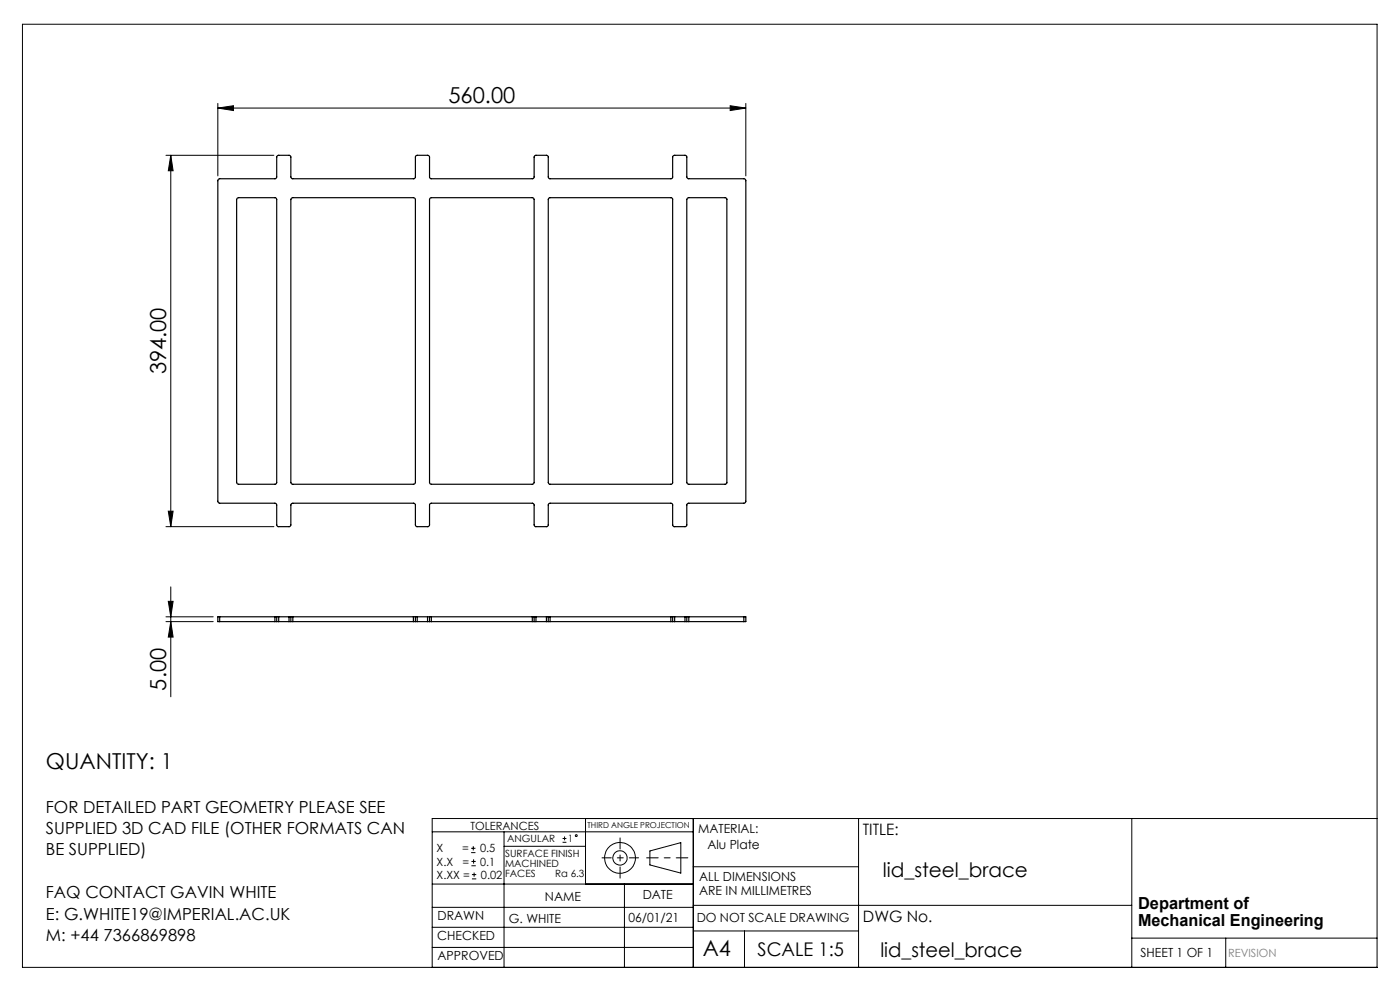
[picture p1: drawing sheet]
<svg xmlns="http://www.w3.org/2000/svg" width="297mm" height="210mm" viewBox="0 0 297 210" stroke-linecap="round" stroke-linejoin="round" font-family="sans-serif">
<g fill="none" stroke="#000" stroke-width=".21">
<path d="M4.8 5.1h287.3v200.1h-287.3zM35.2 32.9h22.9M36.2 32.9l.5 3.3h-1zM36.2 32.9v78.8M46.2 22.9l3.3-.5v1.1zM46.2 21.9v15.4M46.2 22.9h112M154.9 22.4l3.3 .5-3.3 .6zM158.2 21.9v15.4M35.2 111.7h22.9M35.7 108.4h1l-.5 3.3zM35.2 131.9h10"/>
<path d="M35.2 130.8h10M35.7 127.6h1l-.5 3.2zM36.2 131.9l.5 3.2h-1zM36.2 124.5v23.3M91.7 176.5h55.4M99.9 179.9h1M100.4 179.5v.9M106.9 176.5v28.7M106.9 179.5h17.3M119.3 178.7h.9M119.3 177.9h.9M119.8 177.4v.9"/>
<path d="M124.2 173.6v13.9M147.1 173.6v31.6M182.1 173.6v31.6M240.1 173.6v31.6M292.1 173.6h-200.4v31.6M91.7 196.7h55.4M91.7 192.5h55.4M91.7 187.5h55.4M99.9 180.9h1M100 183.6h.9M100 182.7h.9M100.1 186.4h.9"/>
<path d="M100.1 185.5h.9M100.5 182.3v.9M100.6 185.1v.9M132.5 187.5v17.7M137.9 180.5l6.5-1.8v6.5l-6.5-1.7zM147.1 183.9h35M147.1 197.5h35M147.1 192h93M157.9 197.5v7.7M240.1 199h52M260 199v6.2M91.7 201h55.4"/>
<circle cx="122.2" cy="177.3" r=".2"/>
<circle cx="131.5" cy="182" r="1.52"/>
<circle cx="131.5" cy="182" r="3.3"/>
</g>
<path d="M145.9 182h-8.7" fill="none" stroke="#000" stroke-width=".21" stroke-dasharray="15.2 1.3 1.3 1.3" stroke-dashoffset="12.8"/>
<path d="M131.5 177.7v8.6" fill="none" stroke="#000" stroke-width=".21" stroke-dasharray="15.2 1.3 1.3 1.3" stroke-dashoffset="12.9"/>
<path d="M127.7 182h7.8" fill="none" stroke="#000" stroke-width=".21" stroke-dasharray="15.2 1.3 1.3 1.3" stroke-dashoffset="13.3"/>
<g fill="#000">
<path d="M36.2 32.9l.5 3.3h-1zM35.7 108.4h1l-.5 3.3z"/>
<path d="M46.2 22.9l3.3-.5v1.1zM154.9 22.4l3.3 .5-3.3 .6z"/>
<path d="M36.2 131.9l.5 3.2h-1zM35.7 127.6h1l-.5 3.2z"/>
</g>
<g fill="none" stroke="#000" stroke-width=".25">
<path d="M46.3 38.1l.3-.2h11.9l.2-.3v-4.3l.3-.4h2.4l.3 .3v4.3l.2 .4h26l.2-.3v-4.3l.3-.4h2.4l.3 .2v4.5l.3 .3h21.7l.2-.3v-4.3l.3-.4 2.6 .1 .1 4.6 .3 .3h25.9l.2-.2 .1-4.6 .3-.2h2.3l.3 .3v4.3l.2 .4 12.1 .1 .2 .3v68.3l-.4 .1-11.9 .1-.2 .3v4.4l-.2 .2h-2.6l-.1-.2-.1-4.5-.3-.3h-25.8l-.3 .4v4.3l-.2 .3-2.7-.1-.1-4.5-.3-.4h-21.6l-.3 .4v4.3l-.2 .3-2.7-.1-.1-4.5-.3-.4h-25.7l-.4 .4v4.4l-.2 .2h-2.6l-.2-.4v-4.2l-.3-.4h-12l-.2-.3zM50.4 42l8-.1 .3 .4v60.1l-.3 .3h-7.8l-.4-.4v-60zM61.9 42l25.9-.1 .3 .4v60.1l-.3 .3h-25.7l-.4-.2v-60.2zM91.2 42l21.8-.1 .3 .4v60.1l-.3 .3h-21.6l-.3-.3zM116.4 42l26-.1 .3 .3v60.3l-.3 .2h-25.8l-.3-.3zM145.8 42l8.1-.1 .3 .3v60.3l-.3 .2h-7.9l-.3-.4v-60zM46.6 130.8h-.4v1.1h.4M46.6 131.9h11.7M46.6 130.8h11.7M46.6 130.8v1.1M58.3 131.9h.4M58.3 130.8h.4"/>
<path d="M58.3 130.8v1.1M58.7 131.9h.4M58.7 130.8h.4M58.7 130.8v1.1M59.1 130.8v1.1M59.1 131.9h2.2M59.1 130.8h2.2M61.3 131.9h.4M61.3 130.8h.4M61.3 130.8v1.1M61.7 131.9h.4M61.7 130.8h.4"/>
<path d="M61.7 130.8v1.1M62.1 131.9h25.6M62.1 130.8h25.6M62.1 130.8v1.1M87.7 131.9h.4M87.7 130.8h.4M87.7 130.8v1.1M88.1 131.9h.4M88.1 130.8h.4M88.1 130.8v1.1M88.5 130.8v1.1M88.5 131.9h2.2"/>
<path d="M88.5 130.8h2.2M90.7 131.9h.4M90.7 130.8h.4M90.7 130.8v1.1M91.1 131.9h.4M91.1 130.8h.4M91.1 130.8v1.1M91.5 131.9h21.4M91.5 130.8h21.4M91.5 130.8v1.1M112.9 131.9h.4M112.9 130.8h.4"/>
<path d="M112.9 130.8v1.1M113.3 131.9h.4M113.3 130.8h.4M113.3 130.8v1.1M113.7 130.8v1.1M113.7 131.9h2.2M113.7 130.8h2.2M115.9 131.9h.4M115.9 130.8h.4M115.9 130.8v1.1M116.3 131.9h.4M116.3 130.8h.4"/>
<path d="M116.3 130.8v1.1M116.7 131.9h25.6M116.7 130.8h25.6M116.7 130.8v1.1M142.3 131.9h.4M142.3 130.8h.4M142.3 130.8v1.1M142.7 131.9h.4M142.7 130.8h.4M142.7 130.8v1.1M143.1 130.8v1.1M143.1 131.9h2.2"/>
<path d="M143.1 130.8h2.2M145.3 131.9h.4M145.3 130.8h.4M145.3 130.8v1.1M145.7 131.9h.4M145.7 130.8h.4M145.7 130.8v1.1M146.1 131.9h11.7M146.1 130.8h11.7M146.1 130.8v1.1M157.8 130.8h.4v1.1h-.4M157.8 130.8v1.1"/>
</g>
<g font-size="4.7">
<text x="95.1" y="21.9">560.00</text>
<text x="35.2" y="79.4" transform="rotate(-90 35.2 79.4)">394.00</text>
<text x="35.2" y="146.5" transform="rotate(-90 35.2 146.5)">5.00</text>
<text x="9.7" y="163.1">QUANTITY: 1</text>
<text x="149.1" y="202.9">A4</text>
</g>
<g font-size="4.2">
<text x="187.3" y="186">lid_steel_brace</text>
<text x="186.8" y="203">lid_steel_brace</text>
</g>
<text font-size="4" x="160.7" y="202.8">SCALE 1:5</text>
<g font-size="3.5">
<text x="9.7" y="172.4">FOR DETAILED PART GEOMETRY PLEASE SEE</text>
<text x="9.7" y="176.9">SUPPLIED 3D CAD FILE (OTHER FORMATS CAN</text>
<text x="9.7" y="181.5">BE SUPPLIED)</text>
<text x="9.7" y="190.5">FAQ CONTACT GAVIN WHITE</text>
<text x="9.7" y="195.1">E: G.WHITE19@IMPERIAL.AC.UK</text>
<text x="241.4" y="192.8">Department of</text>
<text x="241.4" y="196.3">Mechanical Engineering</text>
<text x="9.7" y="199.6">M: +44 7366869898</text>
</g>
<g font-size="3.3">
<text x="183" y="177.2">TITLE:</text>
<text x="183.1" y="195.7">DWG No.</text>
</g>
<g font-size="2.7">
<text x="148.1" y="176.7">MATERIAL:</text>
<text x="150.1" y="180.1">Alu Plate</text>
<text x="115.6" y="191">NAME</text>
<text x="136.3" y="190.8">DATE</text>
<text x="148.3" y="186.8">ALL DIMENSIONS</text>
<text x="148.3" y="189.8">ARE IN MILLIMETRES</text>
<text x="92.8" y="195.2">DRAWN</text>
<text x="107.9" y="195.7">G. WHITE</text>
<text x="133.3" y="195.6">06/01/21</text>
<text x="147.8" y="195.7">DO NOT SCALE DRAWING</text>
<text x="92.8" y="199.3">CHECKED</text>
<text x="92.8" y="203.6">APPROVED</text>
<text x="242" y="203">SHEET 1 OF 1</text>
</g>
<g font-size="2.4">
<text x="99.8" y="176">TOLERANCES</text>
<text x="92.6" y="180.8">X</text>
<text x="92.6" y="183.6">X.X</text>
<text x="98" y="180.8">=</text>
<text x="98.1" y="183.6">=</text>
<text x="101.8" y="180.8">0.5</text>
<text x="101.9" y="183.6">0.1</text>
<text x="92.6" y="186.4">X.XX =</text>
<text x="102" y="186.4">0.02</text>
</g>
<text font-size="2.4" fill="#808080" x="260.6" y="203">REVISION</text>
<g font-size="2.1">
<text x="107.6" y="178.6">ANGULAR</text>
<text x="120.5" y="178.6">1</text>
<text x="107.2" y="181.8">SURFACE FINISH</text>
<text x="107.2" y="183.9">MACHINED</text>
<text x="107.2" y="186">FACES</text>
<text x="117.8" y="186">Ra 6.3</text>
</g>
<text font-size="1.7" x="124.6" y="175.7">THIRD ANGLE PROJECTION</text>
</svg>
